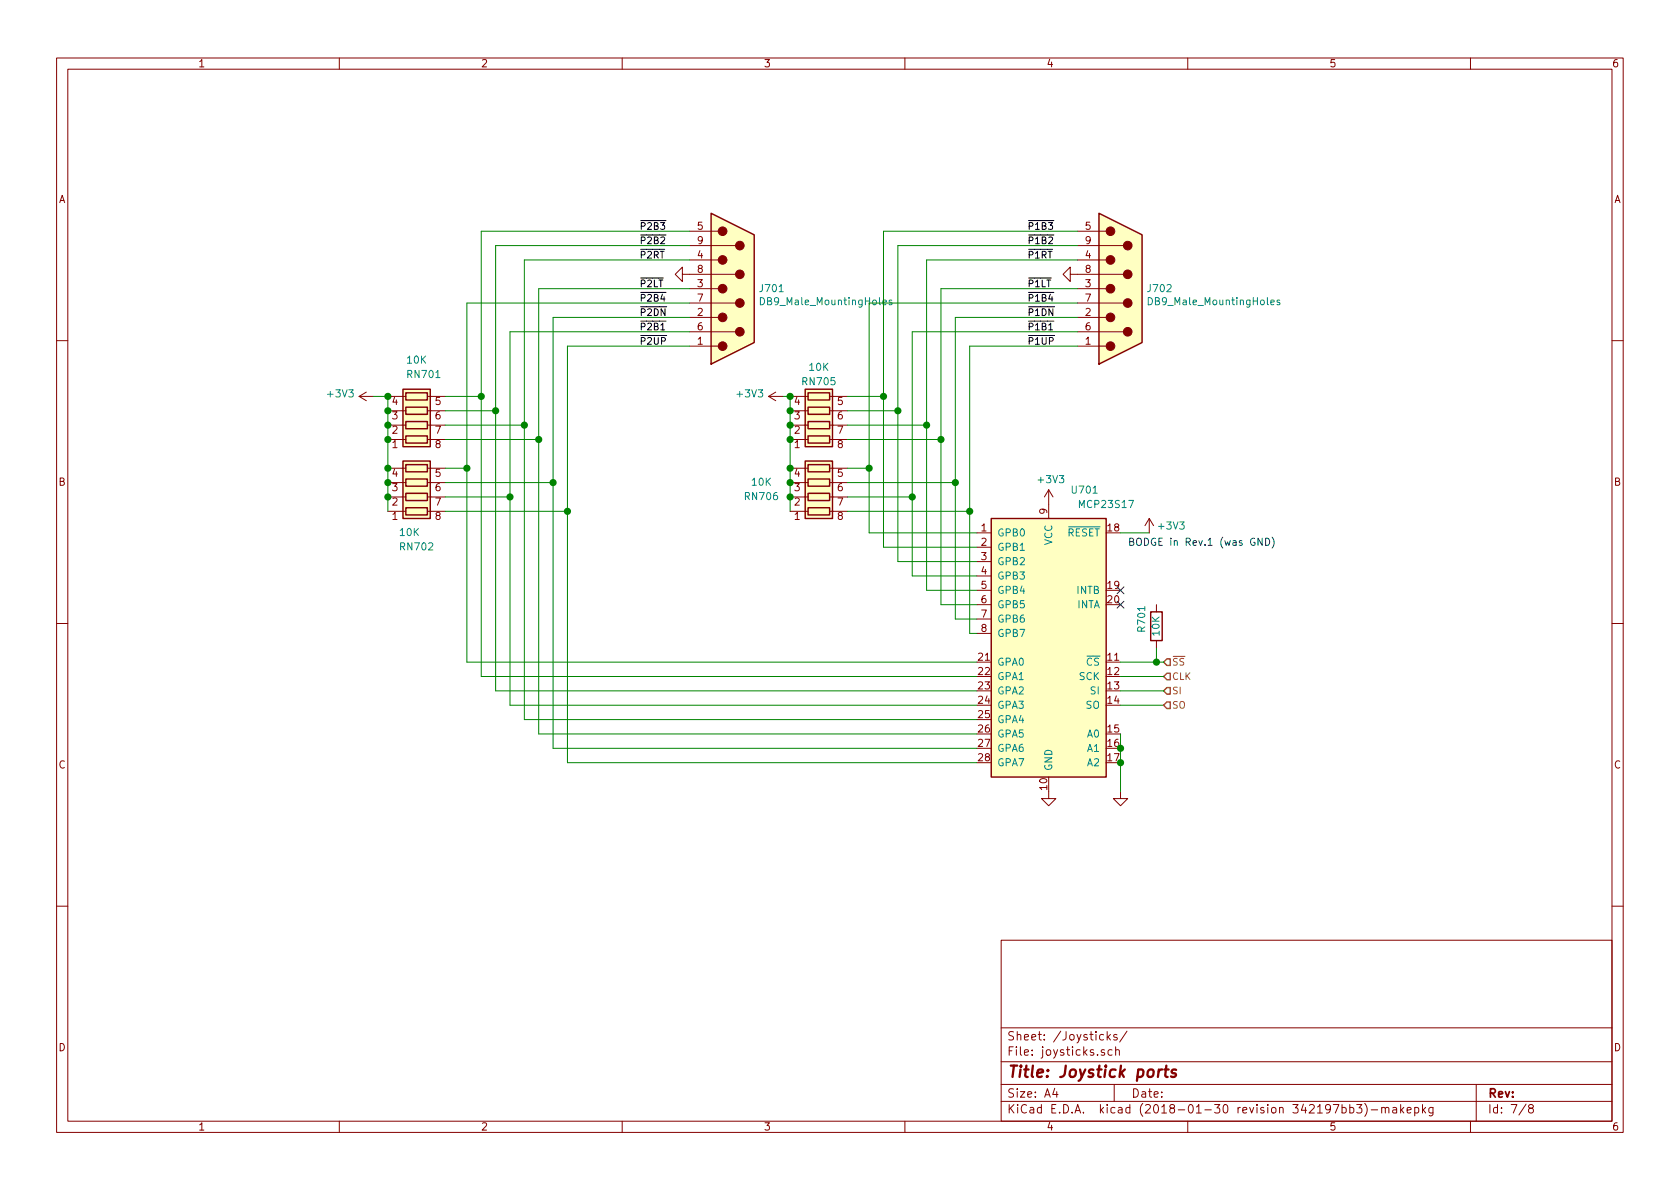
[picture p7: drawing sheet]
EESchema Schematic File Version 4
LIBS:shadok-cache
EELAYER 26 0
EELAYER END
$Descr A4 11693 8268
encoding utf-8
Sheet 7 8
Title "Joystick ports"
Date ""
Rev ""
Comp ""
Comment1 ""
Comment2 ""
Comment3 ""
Comment4 ""
$EndDescr
$Comp
L device:R_Pack04 RN705
U 1 1
P 5700 2850
F 0 "RN705" V 5900 2850 50  0000 C CNN
F 1 "10K" V 6000 2850 50  0000 C CNN
F 2 "Resistors_SMD:R_Array_Concave_4x0603" V 5975 2850 50  0001 C CNN
F 3 "" H 5700 2850 50  0001 C CNN
	1    5700 2850
	0    1    -1   0   
$EndComp
$Comp
L device:R_Pack04 RN706
U 1 1
P 5700 3350
F 0 "RN706" V 5600 2950 50  0000 C CNN
F 1 "10K" V 5700 2950 50  0000 C CNN
F 2 "Resistors_SMD:R_Array_Concave_4x0603" V 5975 3350 50  0001 C CNN
F 3 "" H 5700 3350 50  0001 C CNN
	1    5700 3350
	0    1    -1   0   
$EndComp
$Comp
L power:+3V3 #PWR0704
U 1 1
P 5450 2750
F 0 "#PWR0704" H 5450 2600 50  0001 C CNN
F 1 "+3V3" V 5465 2878 50  0000 L CNN
F 2 "" H 5450 2750 50  0001 C CNN
F 3 "" H 5450 2750 50  0001 C CNN
	1    5450 2750
	0    -1   -1   0   
$EndComp
$Comp
L conn:DB9_Male J702
U 1 1
P 7800 2000
F 0 "J702" H 7979 2003 50  0000 L CNN
F 1 "DB9_Male_MountingHoles" H 7979 1912 50  0000 L CNN
F 2 "Connectors_DSub:DSUB-9_Male_Vertical_Pitch2.77x2.84mm" H 7800 2000 50  0001 C CNN
F 3 "" H 7800 2000 50  0001 C CNN
	1    7800 2000
	1    0    0    -1  
$EndComp
$Comp
L conn:DB9_Male J701
U 1 1
P 5100 2000
F 0 "J701" H 5279 2003 50  0000 L CNN
F 1 "DB9_Male_MountingHoles" H 5279 1912 50  0000 L CNN
F 2 "Connectors_DSub:DSUB-9_Male_Vertical_Pitch2.77x2.84mm" H 5100 2000 50  0001 C CNN
F 3 "" H 5100 2000 50  0001 C CNN
	1    5100 2000
	1    0    0    -1  
$EndComp
Wire Wire Line
	7500 2400 6750 2400
Text Label 7150 2400 0    47   ~ 0
~P1UP
Wire Wire Line
	7500 2200 6650 2200
Text Label 7150 2200 0    47   ~ 0
~P1DN
Text Label 7150 2000 0    47   ~ 0
~P1LT
Wire Wire Line
	7500 2000 6550 2000
Wire Wire Line
	7500 1800 6450 1800
Text Label 7150 1800 0    47   ~ 0
~P1RT
Wire Wire Line
	7500 2300 6350 2300
Text Label 7150 2300 0    47   ~ 0
~P1B1
Wire Wire Line
	7500 1700 6250 1700
Text Label 7150 1700 0    47   ~ 0
~P1B2
$Comp
L power:GND #PWR0707
U 1 1
P 7500 1900
F 0 "#PWR0707" H 7500 1650 50  0001 C CNN
F 1 "GND" H 7650 1800 50  0001 C CNN
F 2 "" H 7500 1900 50  0001 C CNN
F 3 "" H 7500 1900 50  0001 C CNN
	1    7500 1900
	0    1    1    0   
$EndComp
Wire Wire Line
	4800 2400 3950 2400
Wire Wire Line
	4800 2000 3750 2000
Wire Wire Line
	4800 1800 3650 1800
Text Label 4450 2400 0    47   ~ 0
~P2UP
Text Label 4450 2300 0    47   ~ 0
~P2B1
Text Label 4450 2200 0    47   ~ 0
~P2DN
Text Label 4450 2000 0    47   ~ 0
~P2LT
Text Label 4450 1800 0    47   ~ 0
~P2RT
Text Label 4450 1700 0    47   ~ 0
~P2B2
$Comp
L device:R_Pack04 RN701
U 1 1
P 2900 2850
F 0 "RN701" V 3150 2900 50  0000 C CNN
F 1 "10K" V 3250 2850 50  0000 C CNN
F 2 "Resistors_SMD:R_Array_Concave_4x0603" V 3175 2850 50  0001 C CNN
F 3 "" H 2900 2850 50  0001 C CNN
	1    2900 2850
	0    1    -1   0   
$EndComp
$Comp
L device:R_Pack04 RN702
U 1 1
P 2900 3350
F 0 "RN702" V 2450 3350 50  0000 C CNN
F 1 "10K" V 2550 3300 50  0000 C CNN
F 2 "Resistors_SMD:R_Array_Concave_4x0603" V 3175 3350 50  0001 C CNN
F 3 "" H 2900 3350 50  0001 C CNN
	1    2900 3350
	0    1    -1   0   
$EndComp
Wire Wire Line
	6800 4900 3550 4900
Wire Wire Line
	6800 4700 3350 4700
Wire Wire Line
	6800 4600 3250 4600
Wire Wire Line
	6650 4300 6800 4300
Wire Wire Line
	6550 4200 6800 4200
Wire Wire Line
	6450 4100 6800 4100
Wire Wire Line
	6350 4000 6800 4000
Wire Wire Line
	6250 3900 6800 3900
Wire Wire Line
	7500 1600 6150 1600
Wire Wire Line
	6150 3800 6800 3800
Text Label 7150 1600 0    47   ~ 0
~P1B3
Wire Wire Line
	7500 2100 6050 2100
Wire Wire Line
	6050 3700 6800 3700
Text Label 7150 2100 0    47   ~ 0
~P1B4
Text Label 4450 1600 0    47   ~ 0
~P2B3
Text Label 4450 2100 0    47   ~ 0
~P2B4
Wire Wire Line
	3550 2300 4800 2300
Wire Wire Line
	3450 1700 4800 1700
Wire Wire Line
	3450 4800 6800 4800
Wire Wire Line
	3350 1600 4800 1600
Wire Wire Line
	3250 2100 4800 2100
$Comp
L power:+3V3 #PWR0701
U 1 1
P 2600 2750
F 0 "#PWR0701" H 2600 2600 50  0001 C CNN
F 1 "+3V3" V 2615 2878 50  0000 L CNN
F 2 "" H 2600 2750 50  0001 C CNN
F 3 "" H 2600 2750 50  0001 C CNN
	1    2600 2750
	0    -1   -1   0   
$EndComp
$Comp
L power:GND #PWR0702
U 1 1
P 4800 1900
F 0 "#PWR0702" H 4800 1650 50  0001 C CNN
F 1 "GND" H 4950 1800 50  0001 C CNN
F 2 "" H 4800 1900 50  0001 C CNN
F 3 "" H 4800 1900 50  0001 C CNN
	1    4800 1900
	0    1    1    0   
$EndComp
Wire Wire Line
	3850 2200 4800 2200
Text HLabel 8100 4700 2    47   Input ~ 0
CLK
Text HLabel 8100 4800 2    47   Input ~ 0
SI
Text HLabel 8100 4600 2    47   Input ~ 0
~SS
$Comp
L microchip:MCP23S17 U701
U 1 1
P 7300 4500
F 0 "U701" H 7550 5600 50  0000 C CNN
F 1 "MCP23S17" H 7700 5500 50  0000 C CNN
F 2 "Housings_SSOP:SSOP-28_5.3x10.2mm_Pitch0.65mm" H 7350 3550 50  0001 L CNN
F 3 "http://ww1.microchip.com/downloads/en/DeviceDoc/20001952C.pdf" H 7550 5500 50  0001 C CNN
	1    7300 4500
	1    0    0    -1  
$EndComp
Wire Wire Line
	3950 5300 6800 5300
Wire Wire Line
	3850 5200 6800 5200
Wire Wire Line
	3750 5100 6800 5100
Wire Wire Line
	3650 5000 6800 5000
$Comp
L power:GND #PWR0706
U 1 1
P 7300 5500
F 0 "#PWR0706" H 7300 5250 50  0001 C CNN
F 1 "GND" H 7450 5400 50  0001 C CNN
F 2 "" H 7300 5500 50  0001 C CNN
F 3 "" H 7300 5500 50  0001 C CNN
	1    7300 5500
	1    0    0    -1  
$EndComp
$Comp
L power:+3V3 #PWR0705
U 1 1
P 7300 3500
F 0 "#PWR0705" H 7300 3350 50  0001 C CNN
F 1 "+3V3" H 7315 3673 50  0000 C CNN
F 2 "" H 7300 3500 50  0001 C CNN
F 3 "" H 7300 3500 50  0001 C CNN
	1    7300 3500
	1    0    0    -1  
$EndComp
NoConn ~ 7800 4100
NoConn ~ 7800 4200
Wire Wire Line
	7800 4700 8100 4700
Wire Wire Line
	7800 4600 8050 4600
Wire Wire Line
	7800 4800 8100 4800
Wire Wire Line
	7800 4900 8100 4900
Text HLabel 8100 4900 2    47   Input ~ 0
SO
Wire Wire Line
	7800 5100 7800 5200
Connection ~ 7800 5200
Wire Wire Line
	7800 5200 7800 5300
$Comp
L power:GND #PWR0710
U 1 1
P 7800 5500
F 0 "#PWR0710" H 7800 5250 50  0001 C CNN
F 1 "GND" H 7950 5400 50  0001 C CNN
F 2 "" H 7800 5500 50  0001 C CNN
F 3 "" H 7800 5500 50  0001 C CNN
	1    7800 5500
	1    0    0    -1  
$EndComp
Wire Wire Line
	7800 5300 7800 5500
Connection ~ 7800 5300
Wire Wire Line
	6750 4400 6800 4400
Wire Wire Line
	3250 2100 3250 3250
Wire Wire Line
	3350 1600 3350 2750
Wire Wire Line
	3450 1700 3450 2850
Wire Wire Line
	3550 2300 3550 3450
Wire Wire Line
	3650 1800 3650 2950
Wire Wire Line
	3750 2000 3750 3050
Wire Wire Line
	3850 2200 3850 3350
Wire Wire Line
	3950 2400 3950 3550
Wire Wire Line
	6050 2100 6050 3250
Wire Wire Line
	6150 1600 6150 2750
Wire Wire Line
	6250 1700 6250 2850
Wire Wire Line
	6350 2300 6350 3450
Wire Wire Line
	6450 1800 6450 2950
Wire Wire Line
	6550 2000 6550 3050
Wire Wire Line
	6650 2200 6650 3350
Wire Wire Line
	6750 2400 6750 3550
$Comp
L device:R R701
U 1 1
P 8050 4350
F 0 "R701" V 8150 4300 50  0000 C CNN
F 1 "10K" V 8050 4350 50  0000 C CNN
F 2 "Resistors_SMD:R_0805" V 7980 4350 50  0001 C CNN
F 3 "" H 8050 4350 50  0001 C CNN
	1    8050 4350
	-1   0    0    1   
$EndComp
$Comp
L power:+3V3 #PWR016
U 1 1
P 8000 3700
F 0 "#PWR016" H 8000 3550 50  0001 C CNN
F 1 "+3V3" H 8050 3750 50  0000 L CNN
F 2 "" H 8000 3700 50  0001 C CNN
F 3 "" H 8000 3700 50  0001 C CNN
	1    8000 3700
	1    0    0    -1  
$EndComp
Wire Wire Line
	8050 4500 8050 4600
Connection ~ 8050 4600
Wire Wire Line
	8050 4600 8100 4600
Wire Wire Line
	5900 2750 6150 2750
Connection ~ 6150 2750
Wire Wire Line
	6150 2750 6150 3800
Wire Wire Line
	5900 2850 6250 2850
Connection ~ 6250 2850
Wire Wire Line
	6250 2850 6250 3900
Wire Wire Line
	5900 2950 6450 2950
Connection ~ 6450 2950
Wire Wire Line
	6450 2950 6450 4100
Wire Wire Line
	5900 3050 6550 3050
Connection ~ 6550 3050
Wire Wire Line
	6550 3050 6550 4200
Wire Wire Line
	5900 3250 6050 3250
Connection ~ 6050 3250
Wire Wire Line
	6050 3250 6050 3700
Wire Wire Line
	5900 3350 6650 3350
Connection ~ 6650 3350
Wire Wire Line
	6650 3350 6650 4300
Wire Wire Line
	5900 3450 6350 3450
Connection ~ 6350 3450
Wire Wire Line
	6350 3450 6350 4000
Wire Wire Line
	5900 3550 6750 3550
Connection ~ 6750 3550
Wire Wire Line
	6750 3550 6750 4400
Wire Wire Line
	5500 2750 5500 2850
Connection ~ 5500 2850
Wire Wire Line
	5500 2850 5500 2950
Connection ~ 5500 2950
Wire Wire Line
	5500 2950 5500 3050
Connection ~ 5500 3050
Wire Wire Line
	5500 3050 5500 3250
Connection ~ 5500 3250
Wire Wire Line
	5500 3250 5500 3350
Connection ~ 5500 3350
Wire Wire Line
	5500 3350 5500 3450
Connection ~ 5500 3450
Wire Wire Line
	5500 3450 5500 3550
Wire Wire Line
	5450 2750 5500 2750
Connection ~ 5500 2750
Wire Wire Line
	3100 2750 3350 2750
Connection ~ 3350 2750
Wire Wire Line
	3350 2750 3350 4700
Wire Wire Line
	3100 2850 3450 2850
Connection ~ 3450 2850
Wire Wire Line
	3450 2850 3450 4800
Wire Wire Line
	3100 2950 3650 2950
Connection ~ 3650 2950
Wire Wire Line
	3650 2950 3650 5000
Wire Wire Line
	3100 3050 3750 3050
Connection ~ 3750 3050
Wire Wire Line
	3750 3050 3750 5100
Wire Wire Line
	3100 3250 3250 3250
Connection ~ 3250 3250
Wire Wire Line
	3250 3250 3250 4600
Wire Wire Line
	3100 3350 3850 3350
Connection ~ 3850 3350
Wire Wire Line
	3850 3350 3850 5200
Wire Wire Line
	3100 3450 3550 3450
Connection ~ 3550 3450
Wire Wire Line
	3550 3450 3550 4900
Wire Wire Line
	3100 3550 3950 3550
Connection ~ 3950 3550
Wire Wire Line
	3950 3550 3950 5300
Wire Wire Line
	2700 2750 2700 2850
Connection ~ 2700 2850
Wire Wire Line
	2700 2850 2700 2950
Connection ~ 2700 2950
Wire Wire Line
	2700 2950 2700 3050
Connection ~ 2700 3050
Wire Wire Line
	2700 3050 2700 3250
Connection ~ 2700 3250
Wire Wire Line
	2700 3250 2700 3350
Connection ~ 2700 3350
Wire Wire Line
	2700 3350 2700 3450
Connection ~ 2700 3450
Wire Wire Line
	2700 3450 2700 3550
Wire Wire Line
	2600 2750 2700 2750
Connection ~ 2700 2750
Wire Wire Line
	7800 3700 8000 3700
Text Notes 7850 3800 0    50   ~ 0
BODGE in Rev.1 (was GND)
$EndSCHEMATC
